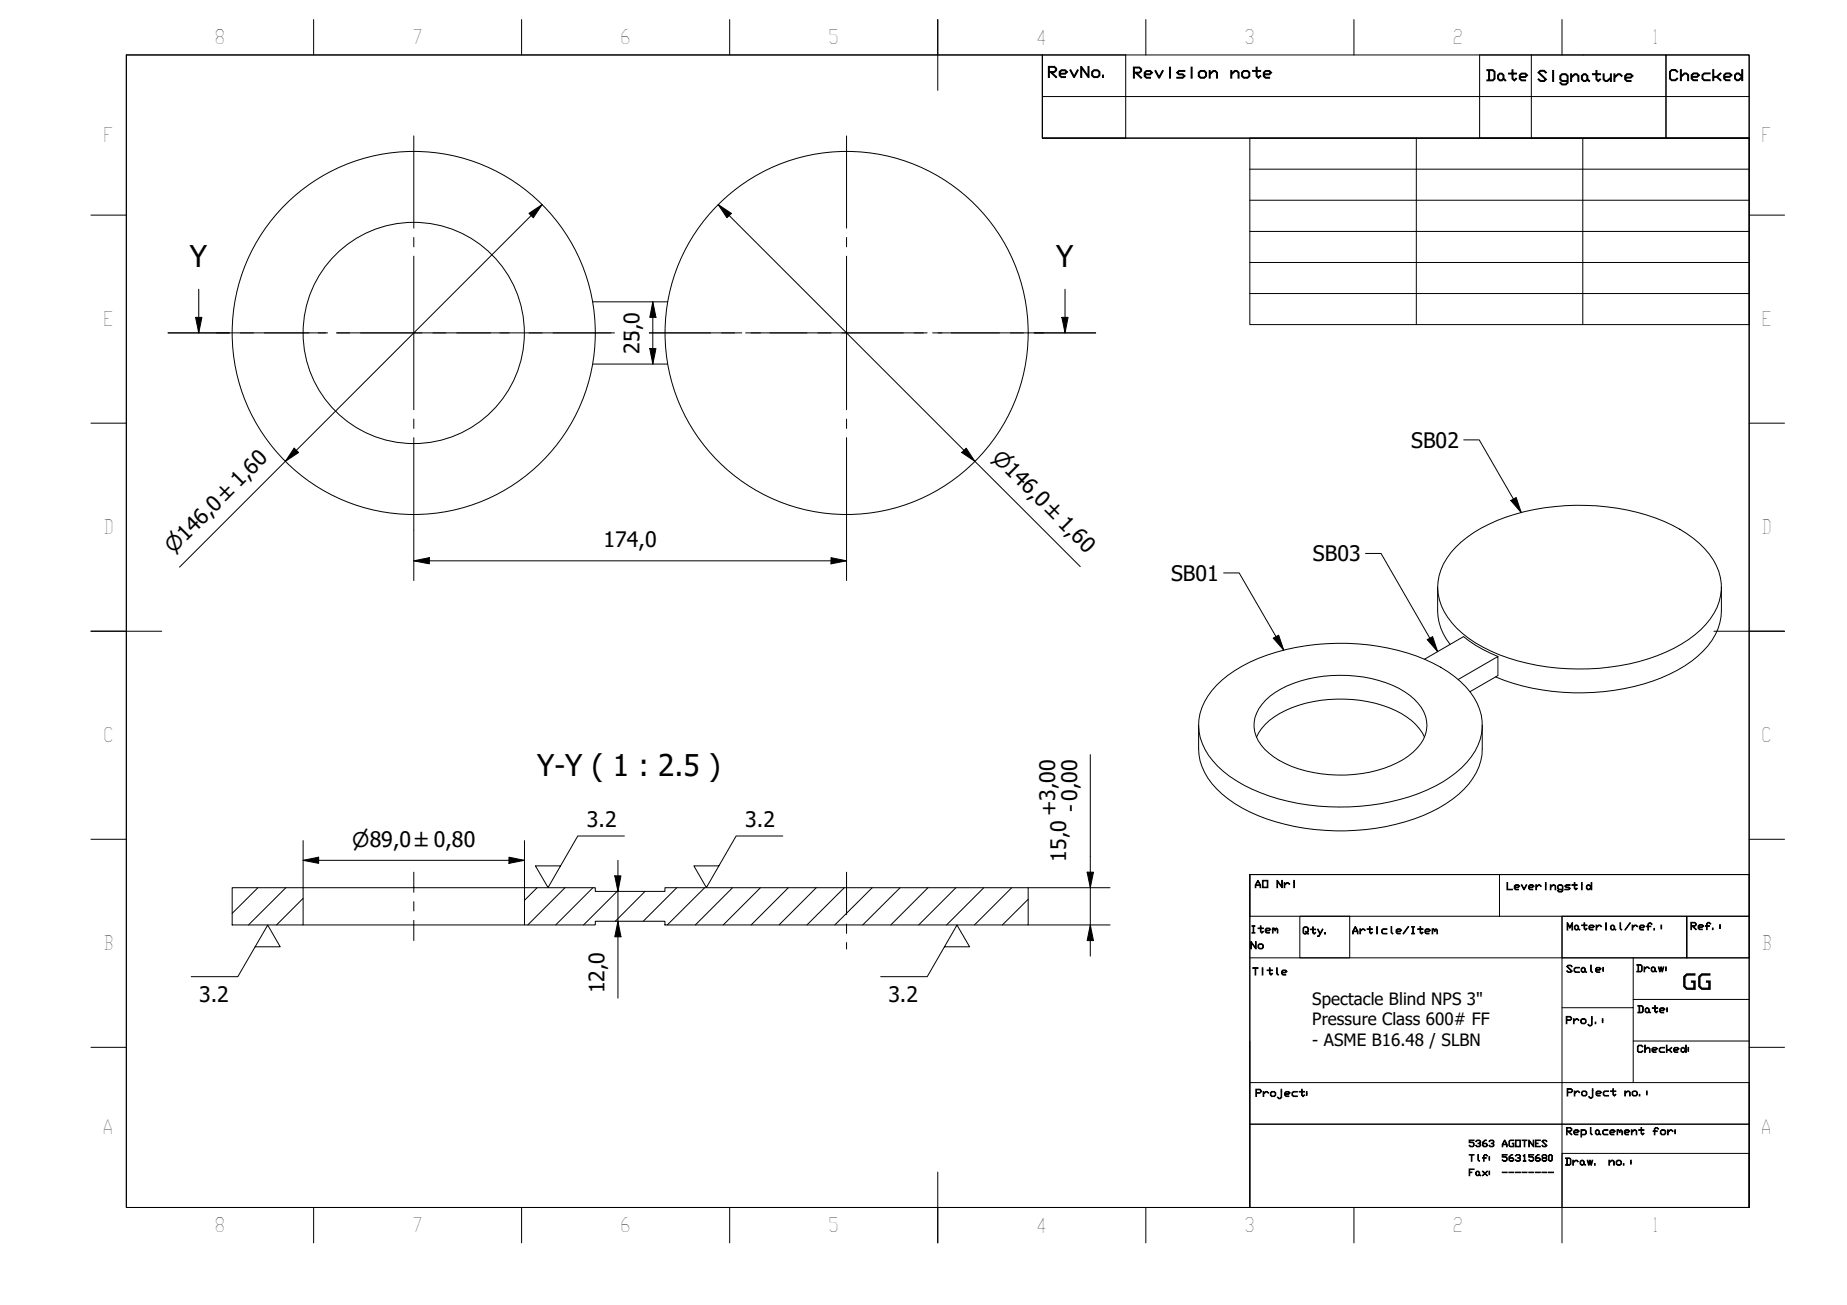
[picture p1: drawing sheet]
<svg xmlns="http://www.w3.org/2000/svg" width="297mm" height="210mm" viewBox="0 0 297 210" stroke-linecap="round" stroke-linejoin="round" font-family="sans-serif">
<!-- layer: Hatch (ISO) -->
<g fill="none" stroke="#000" stroke-width=".16">
<path d="M41.5 142.8l-4.2 4.1M46 142.8l-6 6M48.7 144.5l-4.2 4.3M86.4 142.8l-2.1 2M90.9 142.8l-6 6M95.4 142.8l-6 6M99.3 143.4l-5.4 5.4M103.7 143.4l-4.7 4.8M108.8 142.8l-5.4 5.4M113.3 142.8l-6 6M117.8 142.8l-6 6M122.3 142.8l-6 6"/>
<path d="M126.8 142.8l-6 6M131.3 142.8l-6 6M135.8 142.8l-6 6M140.3 142.8l-6 6M144.8 142.8l-6.1 6M149.2 142.8l-5.9 6M153.7 142.8l-6 6M158.2 142.8l-6 6M162.7 142.8l-6 6M165.4 144.6l-4.2 4.2"/>
</g>
<!-- layer: Visible (ISO) -->
<g fill="none" stroke="#000" stroke-width=".16">
<path d="M95.3 58.6h12.1M95.3 48.5h12.1M231.2 94.4v3.9a8.7 8.7 0 0 0 2 5.3M234.1 88a24.4 24.4 0 0 1 12.7-6 36.6 36.6 0 0 1 22.1 2.5 15 15 0 0 1 7.1 6.4 8.3 8.3 0 0 1-1.7 9.5 22.9 22.9 0 0 1-12.2 6.4 36.9 36.9 0 0 1-22.3-2.1 15.2 15.2 0 0 1-8-7.2 8.5 8.5 0 0 1 2.3-9.5zM276.8 94.4v3.9a9.8 9.8 0 0 1-3.8 7.3 26.6 26.6 0 0 1-13.4 5.4 36.5 36.5 0 0 1-19.1-2.1M192.8 116.6v3.9a9.8 9.8 0 0 0 3.8 7.2 26.4 26.4 0 0 0 13.2 5.5 35.5 35.5 0 0 0 21.6-3.2 13.8 13.8 0 0 0 6.4-6.7l.5-1.9 .1-4.8M195.6 110.2a24 24 0 0 1 12.7-6 36.1 36.1 0 0 1 22.2 2.5 14.9 14.9 0 0 1 7.1 6.4 8.3 8.3 0 0 1-1.7 9.5 22.7 22.7 0 0 1-12.3 6.4 36.2 36.2 0 0 1-23.6-2.7 13.5 13.5 0 0 1-7-7.6 8.6 8.6 0 0 1 2.6-8.5zM202.1 118.5a9.6 9.6 0 0 1 5.7-4.7 22.2 22.2 0 0 1 17.6 1 8.7 8.7 0 0 1 3.7 3.7M203.6 112.6a16.9 16.9 0 0 1 10.5-3.9 19.6 19.6 0 0 1 12.6 3.1 5.9 5.9 0 0 1 2.7 5.7 8 8 0 0 1-4.7 5.2 21.8 21.8 0 0 1-19-.4 7.8 7.8 0 0 1-3.9-4.6 5.3 5.3 0 0 1 1.8-5.1zM234.5 109.3l6.4-3.7v3.1l-4.5 2.6M240.9 105.6a21.7 21.7 0 0 1-5.5-3.2l-6.3 3.6M37.3 142.8h11.4v6h-11.4z"/>
<path d="M48.7 148.8h35.6M48.7 142.8h35.6M84.3 142.8h11.4v.6h11.2v-.6h58.5v6h-58.5v-.6h-11.2v.6h-11.4z"/>
<circle cx="66.5" cy="53.6" r="29.2"/>
<circle cx="66.5" cy="53.6" r="17.8"/>
<circle cx="136.2" cy="53.6" r="29.2"/>
</g>
<!-- layer: Section Line (ISO) -->
<g fill="none" stroke="#000" stroke-width=".16">
<path d="M27 53.5h9.9M31.5 51h1l-.5 2.5zM32 46.5v7M38.7 53.5h2M42.5 53.5h9.9M54.1 53.5h2.1M58 53.5h9.9M69.6 53.5h2.1M73.5 53.5h9.8M85.1 53.5h2.1M88.9 53.5h9.9M100.6 53.5h2.1"/>
<path d="M104.4 53.5h9.9M116.1 53.5h2.1M119.9 53.5h9.9M131.5 53.5h2.1M135.4 53.5h9.9M147 53.5h2.1M150.9 53.5h9.8M162.5 53.5h2.1M166.3 53.5h9.9M170.8 51h1l-.5 2.5zM171.3 46.5v7"/>
</g>
<path d="M31.5 51h1l-.5 2.5zM170.8 51h1l-.5 2.5z" fill="#000"/>
<!-- layer: BOXES -->
<g fill="none" stroke="#000" stroke-width=".16">
<path d="M167.6 8.8v6.7h113.7M167.6 15.5v6.7h113.7M167.6 8.8h13.4v13.4h-13.4zM238 8.8h29.9v13.4h-29.9zM246.3 8.8v13.4M267.9 8.8h13.4v13.4h-13.4zM201 140.7h80.3h-80.3v6.7h80.3v-6.7v53.5h-80.3zM201 154.1h80.3M209 147.4h8.1v6.7h-8.1zM241.2 140.7v6.7M251.2 147.4h20.1v6.7v-6.7h10v6.7h-30.1zM251.2 147.4v46.8v-8.7h30.1v8.7"/>
<path d="M262.7 154.1v8h-11.5M201 174.1h80.3v6.7h-80.3v13.4M201 167.4v13.4h80.3v13.4M262.7 162.1v12M262.7 160.8h18.6M262.7 167.4h18.6M201 194.2h80.3"/>
</g>
<!-- layer: BORDER -->
<g fill="none" stroke="#000" stroke-width=".16">
<path d="M20.3 8.8h261v185.4h-261zM50.4 3.1v5.7M83.9 3.1v5.7M117.3 3.1v5.7M150.8 3.1v11.4M184.3 3.1v5.7M217.7 3.1v5.7M251.2 3.1v5.7M14.6 34.6h5.7M281.3 34.6h5.7M14.6 68.1h5.7M281.3 68.1h5.7"/>
<path d="M14.6 101.5h11.4M275.6 101.5h11.4M14.6 135h5.7M281.3 135h5.7M14.6 168.5h5.7M281.3 168.5h5.7M50.4 194.2v5.7M83.9 194.2v5.7M117.3 194.2v5.7M150.8 188.5v11.4M184.3 194.2v5.7M217.7 194.2v5.7"/>
<path d="M251.2 194.2v5.7"/>
</g>
<!-- layer: 0 -->
<path d="M20.3 8.8h147.3v13.4h113.7v30h-80.3v-30h80.3v118.5h-80.3v53.5h-180.7zM201 27.2h80.3M201 32.2h80.3M201 37.2h80.3M227.8 22.2v30M254.6 22.2v30M201 42.2h80.3M201 47.2h80.3" fill="none" stroke="#000" stroke-width=".16"/>
<!-- layer: Center Mark (ISO) -->
<g fill="none" stroke="#000" stroke-width=".16">
<path d="M66.5 21.9v14.8M66.5 38.2v1.5M136.1 21.9v14.8M136.1 38.2v1.5M34.8 53.5h14.9M51.2 53.5h1.5M54.2 53.5h24.7M66.5 41.2v24.7M80.4 53.5h1.5M83.4 53.5h14.8M104.4 53.5h14.9M120.8 53.5h1.5"/>
<path d="M123.8 53.5h24.7M136.1 41.2v24.7M150 53.5h1.5M153 53.5h14.9M66.5 67.4v1.5M66.5 70.4v14.9M136.1 67.4v1.5M136.1 70.4v14.9"/>
</g>
<!-- layer: Dimension (ISO) -->
<g fill="none" stroke="#000" stroke-width=".16">
<path d="M85.1 34.3l2.1-1.4-1.4 2.1zM87.2 32.9l-58.3 58.3M115.5 32.9l2.1 1.4-.7 .7zM115.5 32.9l58.2 58.2M104.5 56.1h1l-.5 2.5zM105 48.5l.5 2.5h-1zM105 48.5v10.1M47.3 72.1l.7 .7-2.1 1.4zM154.7 72.8l.7-.7 1.4 2.1zM66.5 90.2l2.5-.5v1zM66.5 90.2h69.6M66.5 85.3v8.1"/>
<path d="M133.6 89.7l2.5 .5-2.5 .5zM136.1 85.3v8.1M48.7 138.4l2.5-.5v1zM48.7 138.4h35.6M48.7 135.2v7.6M81.9 137.9l2.4 .5-2.4 .5zM84.3 135.2v7.6M99.4 138.4v22.1M175.3 121.4v32.4M98.9 140.9h1l-.5 2.5zM99.4 148.2l.5 2.5h-1zM165.4 142.8h13.1"/>
<path d="M165.4 148.8h13.1M174.8 140.3h1.1l-.6 2.5zM175.3 148.8l.6 2.5h-1.1z"/>
</g>
<g fill="#000">
<path d="M85.1 34.3l2.1-1.4-1.4 2.1zM115.5 32.9l2.1 1.4-.7 .7zM104.5 56.1h1l-.5 2.5zM105 48.5l.5 2.5h-1zM47.3 72.1l.7 .7-2.1 1.4zM154.7 72.8l.7-.7 1.4 2.1zM66.5 90.2l2.5-.5v1zM133.6 89.7l2.5 .5-2.5 .5zM48.7 138.4l2.5-.5v1zM81.9 137.9l2.4 .5-2.4 .5zM98.9 140.9h1l-.5 2.5zM99.4 148.2l.5 2.5h-1z"/>
<path d="M174.8 140.3h1.1l-.6 2.5zM175.3 148.8l.6 2.5h-1.1z"/>
</g>
<!-- layer: Centerline (ISO) -->
<path d="M66.5 140.3v3.2M66.5 145v1.5M66.5 148v3.3M136.1 140.3v6.8M136.1 148.6v1.5M136.1 151.6v1" fill="none" stroke="#000" stroke-width=".16"/>
<!-- layer: Symbol (ISO) -->
<path d="M235.4 70.8h2.5l6.7 11.6M196.8 92.2h2.5l7.2 12.4M219.6 89h2.5l9.1 15.8M243 80.5l.8-.5 .8 2.4zM204.8 102.7l.8-.5 .9 2.4zM229.5 102.9l.9-.5 .8 2.4zM100.4 134.5h-7.5l-4.8 8.3-2-3.5h4M125.9 134.5h-7.5l-4.8 8.3-2-3.5h4M41 152.3h4.1l-2-3.5-4.9 8.3h-7.4M151.9 152.3h4l-2-3.5-4.8 8.3h-7.5" fill="none" stroke="#000" stroke-width=".16"/>
<path d="M243 80.5l.8-.5 .8 2.4zM204.8 102.7l.8-.5 .9 2.4zM229.5 102.9l.9-.5 .8 2.4z" fill="#000"/>
<g font-size="4.8">
<text x="30.5" y="43">Y</text>
<text x="169.9" y="43">Y</text>
<text x="86.4" y="124.9">Y-Y ( 1 : 2.5 )</text>
</g>
<g font-size="3.4">
<text x="102.8" y="56.9" transform="rotate(-90 102.8 56.9)">25,0</text>
<text x="226.9" y="72">SB02</text>
<text x="97.1" y="88">174,0</text>
<text x="188.3" y="93.4">SB01</text>
<text x="211.1" y="90.3">SB03</text>
<text x="169.8" y="131.3" transform="rotate(-90 169.8 131.3)">+3,00</text>
<text x="173.3" y="130.7" transform="rotate(-90 173.3 130.7)">- 0,00</text>
<text x="94.4" y="133">3.2</text>
<text x="119.8" y="133">3.2</text>
<text x="171.5" y="138.6" transform="rotate(-90 171.5 138.6)">15,0</text>
<text x="32" y="161.1">3.2</text>
<text x="97.2" y="159.8" transform="rotate(-90 97.2 159.8)">12,0</text>
<text x="142.9" y="161.1">3.2</text>
<text x="270.5" y="159.1">GG</text>
</g>
<g font-size="3.3">
<text x="159.4" y="73.8" transform="rotate(45 159.4 73.8)">⌀146,0 ±1,60</text>
<text x="27.9" y="89.2" transform="rotate(-45 27.9 89.2)">⌀146,0 ±1,60</text>
<text x="56.6" y="136.2">⌀89,0 ±0,80</text>
</g>
<g font-size="3.2">
<text x="34.5" y="7.1">8</text>
<text x="66.3" y="7.1">7</text>
<text x="99.7" y="7.1">6</text>
<text x="133.2" y="7.1">5</text>
<text x="166.6" y="7.2">4</text>
<text x="200.1" y="7.1">3</text>
<text x="233.6" y="7.1">2</text>
<text x="265.6" y="7.1">1</text>
<text x="16.6" y="22.9">F</text>
<text x="283.3" y="22.9">F</text>
<text x="16.6" y="52.5">E</text>
<text x="283.3" y="52.5">E</text>
<text x="16.6" y="86">D</text>
<text x="283.3" y="86">D</text>
<text x="16.6" y="119.4">C</text>
<text x="283.3" y="119.4">C</text>
<text x="16.6" y="152.9">B</text>
<text x="283.3" y="152.9">B</text>
<text x="16.5" y="182.4">A</text>
<text x="283.2" y="182.4">A</text>
<text x="34.5" y="198.2">8</text>
<text x="66.3" y="198.2">7</text>
<text x="99.7" y="198.2">6</text>
<text x="133.2" y="198.2">5</text>
<text x="166.6" y="198.3">4</text>
<text x="200.1" y="198.2">3</text>
<text x="233.6" y="198.2">2</text>
<text x="265.6" y="198.2">1</text>
</g>
<g font-size="2.7">
<text x="211" y="161.6">Spectacle Blind NPS 3&quot;</text>
<text x="211" y="164.9">Pressure Class 600# FF</text>
<text x="211" y="168.2">- ASME B16.48 / SLBN</text>
</g>
<g font-size="2.4">
<text x="168.4" y="12.4">RevNo.</text>
<text x="182.1" y="12.5">Revision</text>
<text x="197.7" y="12.5">note</text>
<text x="238.9" y="13">Date</text>
<text x="247.1" y="13.1">Signature</text>
<text x="268.3" y="12.9">Checked</text>
</g>
<g font-size="1.6">
<text x="201.7" y="142.8">AO</text>
<text x="205.2" y="142.8">Nri</text>
<text x="242.2" y="143.1">Leveringstid</text>
<text x="251.9" y="149.6">Material/ref.:</text>
<text x="271.8" y="149.5">Ref.:</text>
<text x="201" y="150.1">Item</text>
<text x="201" y="152.6">No</text>
<text x="209.4" y="150.2">Qty.</text>
<text x="217.4" y="150.2">Article/Item</text>
<text x="201.3" y="156.8">Title</text>
<text x="251.8" y="156.4">Scale:</text>
<text x="263.1" y="156.3">Draw:</text>
<text x="251.7" y="164.6">Proj.:</text>
<text x="263.2" y="162.9">Date:</text>
<text x="263.2" y="169.3">Checked:</text>
<text x="201.8" y="176.4">Project:</text>
<text x="251.9" y="176.3">Project</text>
<text x="261.2" y="176.3">no.:</text>
<text x="251.8" y="182.5">Replacement</text>
<text x="265.7" y="182.5">for:</text>
<text x="251.6" y="187.4">Draw.</text>
<text x="258.6" y="187.4">no.:</text>
</g>
<g font-size="1.5">
<text x="236.1" y="184.4">5363</text>
<text x="241.4" y="184.4">AGOTNES</text>
<text x="236.1" y="186.8">Tlf:</text>
<text x="236.1" y="189.1">Fax:</text>
<text x="241.4" y="186.8">56315680</text>
<text x="241.4" y="189.1">--------</text>
</g>
</svg>
